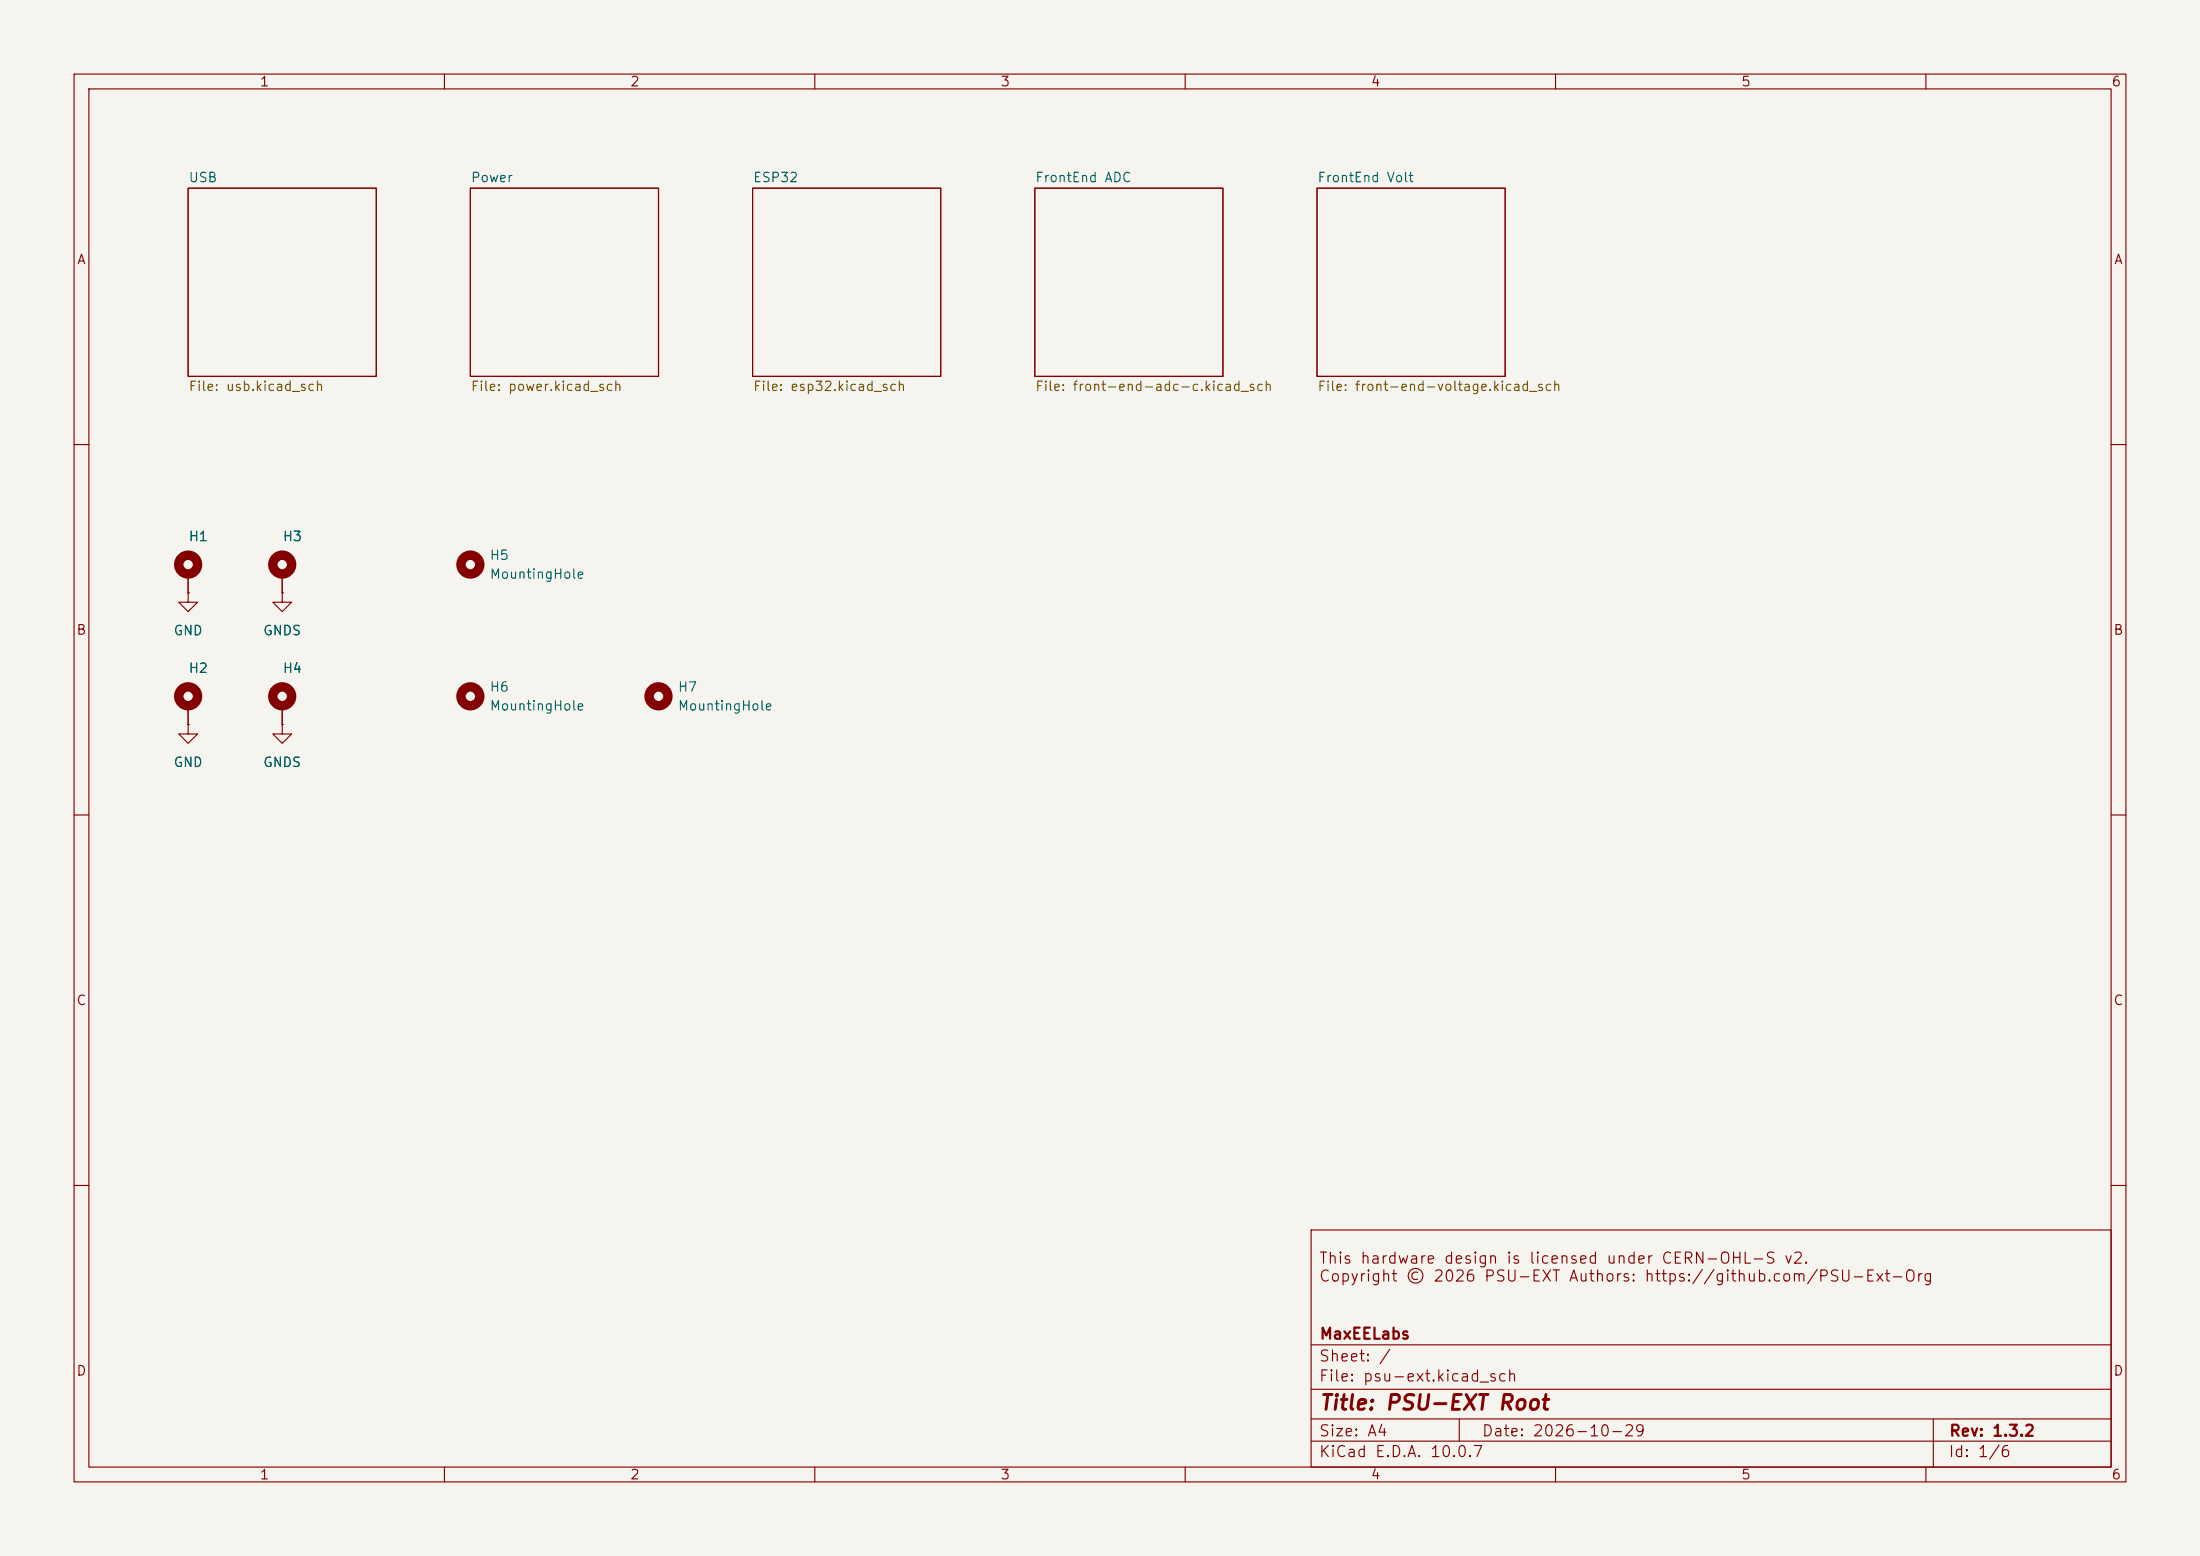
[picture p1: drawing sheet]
<svg xmlns="http://www.w3.org/2000/svg" width="297mm" height="210mm" viewBox="0 0 297 210" stroke-linecap="round" stroke-linejoin="round" font-family="sans-serif">
<path d="M0 0h297v210h-297z" fill="#f5f4ef" stroke="#f5f4ef" stroke-width=".14"/>
<g fill="none" stroke="#840000" stroke-width=".15">
<path d="M10 10h277v190h-277zM12 12h273v186h-273zM60 10v2M110 10v2M160 10v2M210 10v2M260 10v2M25.4 25.4h25.4v25.4h-25.4zM63.5 25.4h25.4v25.4h-25.4zM101.6 25.4h25.4v25.4h-25.4zM139.7 25.4h25.4v25.4h-25.4zM177.8 25.4h25.4v25.4h-25.4z"/>
<path d="M10 60h2M25.4 77.5v2.5M38.1 77.5v2.5M285 60h2M25.4 80v1.3h1.3l-1.3 1.3-1.3-1.3h1.3M25.4 80h.1M25.4 97.8v1.3h1.3l-1.3 1.2-1.3-1.2h1.3M25.4 97.8h.1M25.4 95.3v2.5M38.1 97.8v1.3h1.3l-1.3 1.2-1.3-1.2h1.3M38.1 97.8h.1M38.1 80v1.3h1.3l-1.3 1.3-1.3-1.3h1.3"/>
<path d="M38.1 80h.1M38.1 95.3v2.5M10 110h2M285 110h2M10 160h2M177 166h108v32h-108zM285 160h2M60 198v2M110 198v2M160 198v2M177 194.5h108M177 191.5h108"/>
<path d="M177 187.5h108M177 181.5h108M197 191.5v3M210 198v2M260 198v2M261 191.5v6.5"/>
</g>
<g fill="none" stroke="#840000" stroke-width="1.3">
<circle cx="25.4" cy="76.2" r="1.27"/>
<circle cx="38.1" cy="76.2" r="1.27"/>
<circle cx="63.5" cy="76.2" r="1.27"/>
<circle cx="25.4" cy="94" r="1.27"/>
<circle cx="38.1" cy="94" r="1.27"/>
<circle cx="63.5" cy="94" r="1.27"/>
<circle cx="88.9" cy="94" r="1.27"/>
</g>
<text font-size="2" fill="#840000" x="178" y="190.8">Title: PSU-EXT Root</text>
<g font-size="1.5" fill="#840000">
<text x="178" y="170.9">This hardware design is licensed under CERN-OHL-S v2.</text>
<text x="178" y="173.4">Copyright © 2026 PSU-EXT Authors: https://github.com/PSU-Ext-Org</text>
<text x="178" y="184.1">Sheet: /</text>
<text x="178" y="181.1">MaxEELabs</text>
<text x="178" y="186.8">File: psu-ext.kicad_sch</text>
<text x="178" y="197">KiCad E.D.A. 10.0.7</text>
<text x="178" y="194.2">Size: A4</text>
<text x="200" y="194.2">Date: 2026-10-29</text>
<text x="263" y="197">Id: 1/6</text>
<text x="263" y="194.2">Rev: 1.3.2</text>
</g>
<g font-size="1.3" fill="#840000">
<text x="35" y="12">1</text>
<text x="85" y="12">2</text>
<text x="135" y="12">3</text>
<text x="185" y="12">4</text>
<text x="235" y="12">5</text>
<text x="285" y="12">6</text>
<text x="10.3" y="36">A</text>
<text x="285.3" y="36">A</text>
<text x="10.2" y="86">B</text>
<text x="285.2" y="86">B</text>
<text x="10.2" y="136">C</text>
<text x="285.2" y="136">C</text>
<text x="10.2" y="186">D</text>
<text x="285.2" y="186">D</text>
<text x="35" y="200">1</text>
<text x="85" y="200">2</text>
<text x="135" y="200">3</text>
<text x="185" y="200">4</text>
<text x="235" y="200">5</text>
<text x="285" y="200">6</text>
</g>
<g font-size="1.3" fill="#006464">
<text x="25.4" y="24.9">USB</text>
<text x="63.5" y="24.9">Power</text>
<text x="101.6" y="24.9">ESP32</text>
<text x="139.7" y="24.9">FrontEnd ADC</text>
<text x="177.8" y="24.9">FrontEnd Volt</text>
<text x="25.4" y="73.4">H1</text>
<text x="38.1" y="73.4">H3</text>
<text x="66" y="75.9">H5</text>
<text x="66" y="78.4">MountingHole</text>
<text x="23.3" y="86.1">GND</text>
<text x="35.4" y="86.1">GNDS</text>
<text x="25.4" y="91.1">H2</text>
<text x="38.1" y="91.1">H4</text>
<text x="66" y="93.7">H6</text>
<text x="91.4" y="93.7">H7</text>
<text x="66" y="96.2">MountingHole</text>
<text x="91.4" y="96.2">MountingHole</text>
<text x="23.3" y="103.8">GND</text>
<text x="35.4" y="103.8">GNDS</text>
</g>
<g font-size="1.3" fill="#725600">
<text x="25.4" y="53.1">File: usb.kicad_sch</text>
<text x="63.5" y="53.1">File: power.kicad_sch</text>
<text x="101.6" y="53.1">File: esp32.kicad_sch</text>
<text x="139.7" y="53.1">File: front-end-adc-c.kicad_sch</text>
<text x="177.8" y="53.1">File: front-end-voltage.kicad_sch</text>
</g>
</svg>
